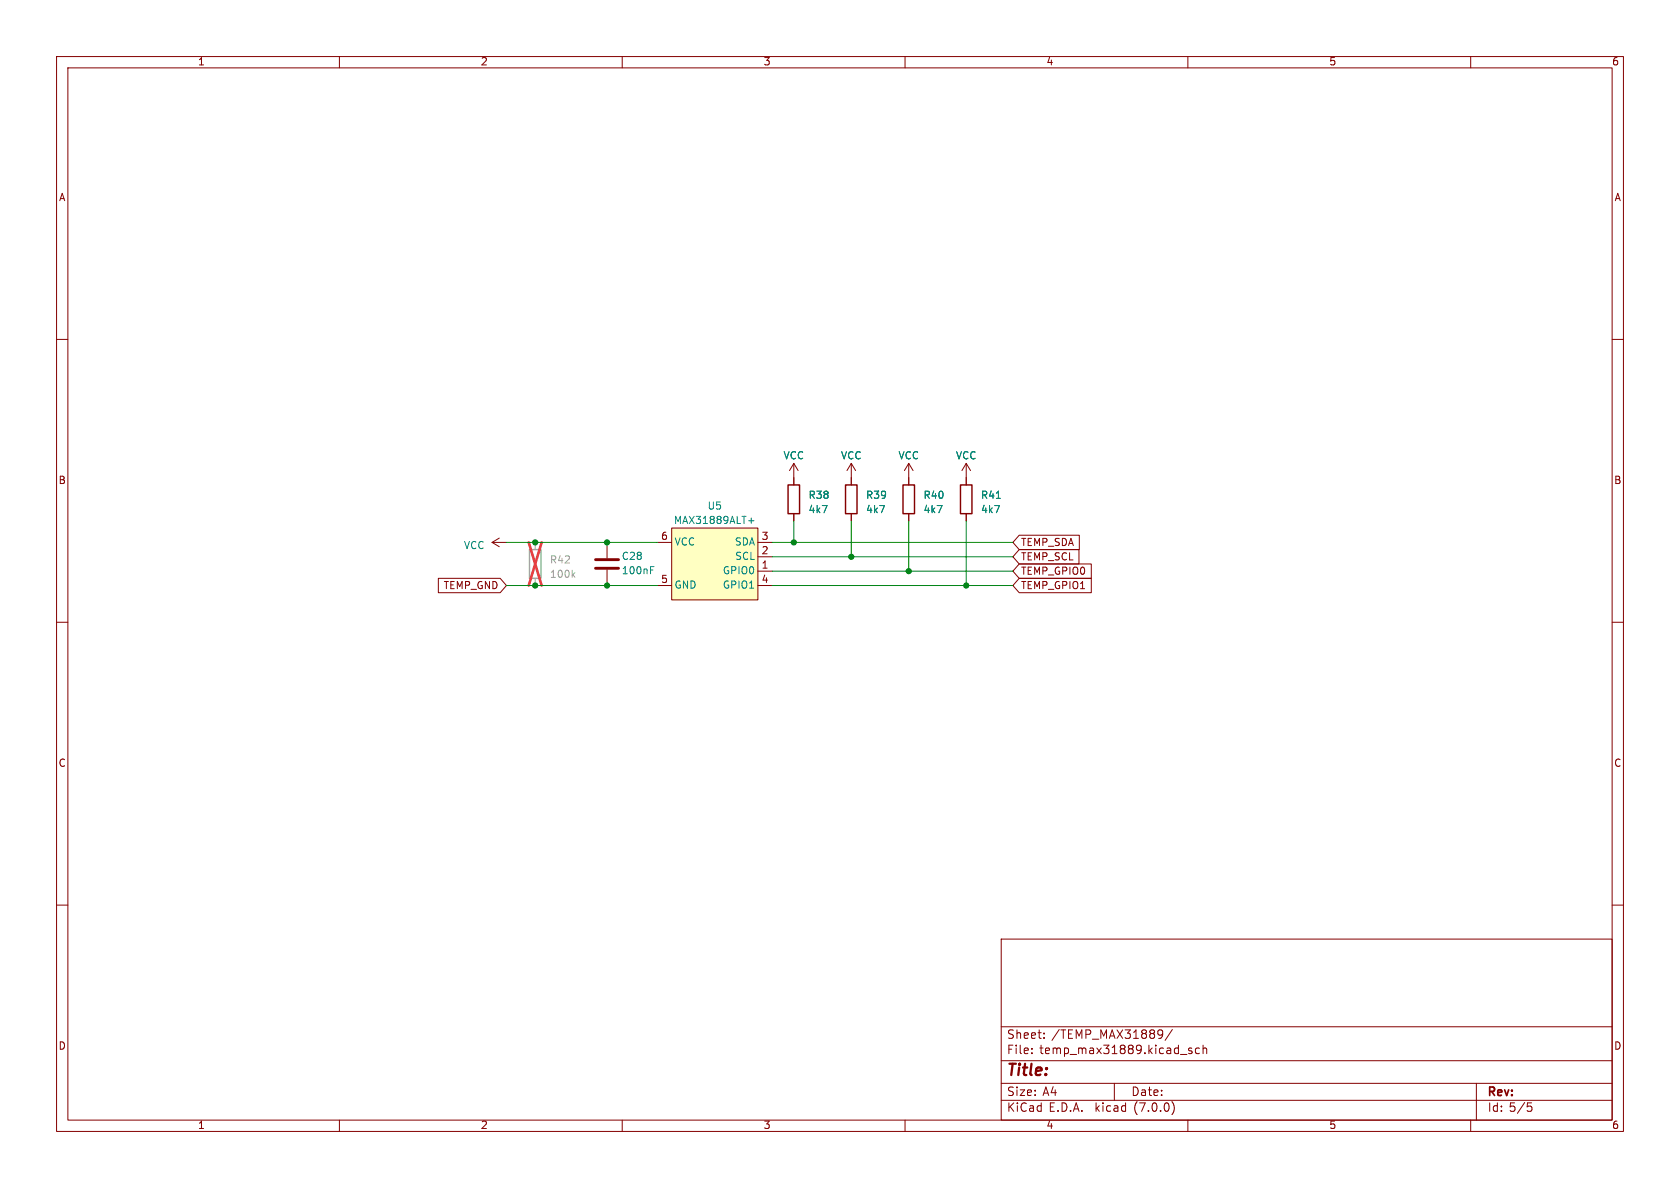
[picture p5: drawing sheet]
<svg xmlns="http://www.w3.org/2000/svg" width="297mm" height="210mm" viewBox="0 0 297 210" stroke-linecap="round" stroke-linejoin="round" font-family="sans-serif">
<g fill="none" stroke="#840000" stroke-width=".18">
<path d="M10 10h277v190h-277zM12 12h273v186h-273zM60 10v2M110 10v2M160 10v2M210 10v2M260 10v2M10 60h2M285 60h2M87 95.9l1.3 .7M87 95.9h2.5M88.3 95.1l-1.3 .8"/>
<path d="M107.3 95.9v2.8M116.2 95.9h2.5M118.7 93.3h15.3v12.7h-15.3zM134 95.9h2.5M134 98.4h2.5M140.3 81.9l-.7 1.3M140.3 81.9v3.8M140.3 90.8v1.3M140.3 81.9l.8 1.3M150.5 81.9v3.8M150.5 90.8v1.3M150.5 81.9l-.8 1.3"/>
<path d="M150.5 81.9l.8 1.3M160.7 81.9v3.8M160.7 90.8v1.3M160.7 81.9l-.8 1.3M160.7 81.9l.7 1.3M170.8 81.9v3.8M170.8 90.8v1.3M170.8 81.9l-.7 1.3M170.8 81.9l.8 1.3M180.2 94.6h10.6v2.6h-10.6l-1.1-1.3zM180.2 99.7h12.7v2.5h-12.7l-1.1-1.2zM180.2 97.2h10.5v2.5h-10.5l-1.1-1.3z"/>
<path d="M10 110h2M77.5 102.2h10.9l1.1 1.3-1.1 1.3h-10.9zM107.3 100.7v2.8M116.2 103.5h2.5M134 101h2.5M134 103.5h2.5M180.2 102.2h12.7v2.6h-12.7l-1.1-1.3zM285 110h2M10 160h2M285 160h2M177 166h108v32h-108zM60 198v2"/>
<path d="M110 198v2M160 198v2M177 194.5h108M177 191.5h108M177 187.5h108M177 181.5h108M182.4 186.1v.2M182.4 185.3v.2M184.6 183.4v.2M184.6 182.6v.2M197 191.5v3M205 182.1l.5 .1a.99 .99 0 0 1-.4 1.4"/>
<path d="M205.5 182.7l-.2 .3h-.3M207.2 194.7a1.72 1.72 0 0 1 0 2.3M207.3 182l-1.3 1.9M208.7 186.4h1.1M210 198v2M210.7 185.3h-.4l-.2 .2 .1 .2 .5 .1v.4h-.6M212 185.3h-.4l-.3 .2v.5l.2 .2h.5M212.7 185.4l.2-.1h.4v1M212.7 184.8v1.5M260 198v2M261 191.5v6.5M270 195h.8"/>
<path d="M270.2 195.5h.3l.3 .3-.1 .6-.5 .1"/>
</g>
<path d="M139.3 85.7h2.1v5.1h-2.1zM149.5 85.7h2v5.1h-2zM159.6 85.7h2.1v5.1h-2.1zM169.8 85.7h2v5.1h-2z" fill="none" stroke="#840000" stroke-width=".25"/>
<path d="M93.6 97.2h2v5h-2z" fill="none" stroke="#a1a1a1" stroke-width=".25"/>
<path d="M94.6 95.9v1.3M94.6 102.2v1.3M101.3 101.6l.3 .5M101.6 101.2l-.4 .5" fill="none" stroke="#a1a1a1" stroke-width=".18"/>
<path d="M93.5 95.9l2.3 7.6M95.8 95.9l-2.3 7.6" fill="none" stroke="#eb3a3d" stroke-width=".46"/>
<path d="M118.7 93.3h15.3v12.7h-15.3z" fill="#ffffc2" stroke="#ffffc2" stroke-width=".18"/>
<path d="M132.3 92.1h1M132.8 91.6v.9M115 100.2h.6" fill="none" stroke="#008484" stroke-width=".18"/>
<path d="M105.3 98.9h4M105.3 100.5h4" fill="none" stroke="#840000" stroke-width=".51"/>
<path d="M89.5 95.9h26.7M136.5 95.9h42.6M136.5 98.4h42.6M140.3 92.1v3.8M150.5 92.1v6.3M160.7 92.1v8.9M170.8 92.1v11.4M89.5 103.5h26.7M136.5 101h42.6M136.5 103.5h42.6" fill="none" stroke="#008400" stroke-width=".18"/>
<g fill="#008400" stroke="#008400" stroke-width=".18">
<circle cx="140.3" cy="95.9" r=".46"/>
<circle cx="107.3" cy="95.9" r=".46"/>
<circle cx="107.3" cy="103.5" r=".46"/>
<circle cx="160.7" cy="101" r=".46"/>
<circle cx="94.6" cy="95.9" r=".46"/>
<circle cx="94.6" cy="103.5" r=".46"/>
<circle cx="150.5" cy="98.4" r=".46"/>
<circle cx="170.8" cy="103.5" r=".46"/>
</g>
<text font-size="2.8" fill="#840000" x="178" y="190.8">Title:</text>
<g font-size="2.1" fill="#840000">
<text x="178" y="183.9">Sheet:</text>
<text x="185.9" y="183.9">/TEMP_MAX31889/</text>
<text x="178" y="186.6">File:</text>
<text x="183.8" y="186.6">temp_max31889.kicad_sch</text>
<text x="178" y="196.8">KiCad</text>
<text x="178" y="194">Size:</text>
<text x="184.3" y="194">A4</text>
<text x="185.4" y="196.8">E.D.A.</text>
<text x="193.7" y="196.8">kicad</text>
<text x="200" y="194">Date:</text>
<text x="200.6" y="196.8">(7.0.0)</text>
<text x="263" y="194.2">Rev:</text>
<text x="263" y="196.8">Id: 5/5</text>
</g>
<g font-size="1.8" fill="#840000">
<text x="35" y="11.8">1</text>
<text x="85" y="11.8">2</text>
<text x="135" y="11.8">3</text>
<text x="185" y="11.8">4</text>
<text x="235" y="11.8">5</text>
<text x="285" y="11.8">6</text>
<text x="10.4" y="35.8">A</text>
<text x="285.4" y="35.8">A</text>
<text x="10.3" y="85.8">B</text>
<text x="285.3" y="85.8">B</text>
<text x="116.8" y="95.6">6</text>
<text x="134.6" y="95.6">3</text>
<text x="134.6" y="100.7">1</text>
<text x="134.6" y="98.2">2</text>
<text x="180.5" y="96.8">TEMP_SDA</text>
<text x="180.5" y="101.9">TEMP_GPIO0</text>
<text x="180.5" y="99.3">TEMP_SCL</text>
<text x="78.3" y="104.4">TEMP_GND</text>
<text x="116.8" y="103.3">5</text>
<text x="134.6" y="103.3">4</text>
<text x="180.5" y="104.4">TEMP_GPIO1</text>
<text x="10.3" y="135.8">C</text>
<text x="285.3" y="135.8">C</text>
<text x="10.3" y="185.8">D</text>
<text x="285.3" y="185.8">D</text>
<text x="35" y="199.8">1</text>
<text x="85" y="199.8">2</text>
<text x="135" y="199.8">3</text>
<text x="185" y="199.8">4</text>
<text x="235" y="199.8">5</text>
<text x="285" y="199.8">6</text>
</g>
<g font-size="1.8" fill="#008484">
<text x="138.5" y="81.5">VCC</text>
<text x="148.6" y="81.5">VCC</text>
<text x="158.8" y="81.5">VCC</text>
<text x="168.9" y="81.5">VCC</text>
<text x="142.9" y="88.5">R38</text>
<text x="153" y="88.5">R39</text>
<text x="163.2" y="88.5">R40</text>
<text x="173.4" y="88.5">R41</text>
<text x="119.1" y="92.9">MAX31889ALT+</text>
<text x="125" y="90.4">U5</text>
<text x="142.9" y="91">4k7</text>
<text x="153" y="91">4k7</text>
<text x="163.2" y="91">4k7</text>
<text x="173.4" y="91">4k7</text>
<text x="82" y="97.3">VCC</text>
<text x="109.9" y="99.3">C28</text>
<text x="109.9" y="101.8">100nF</text>
<text x="119.3" y="96.7">VCC</text>
<text x="127.7" y="101.8">GPIO0</text>
<text x="129.8" y="96.7">SDA</text>
<text x="129.8" y="99.3">SCL</text>
<text x="119.3" y="104.3">GND</text>
<text x="127.7" y="104.3">GPIO1</text>
</g>
<g font-size="1.8" fill="#a1a1a1">
<text x="97.2" y="99.9">R42</text>
<text x="97.2" y="102.4">100k</text>
</g>
</svg>
